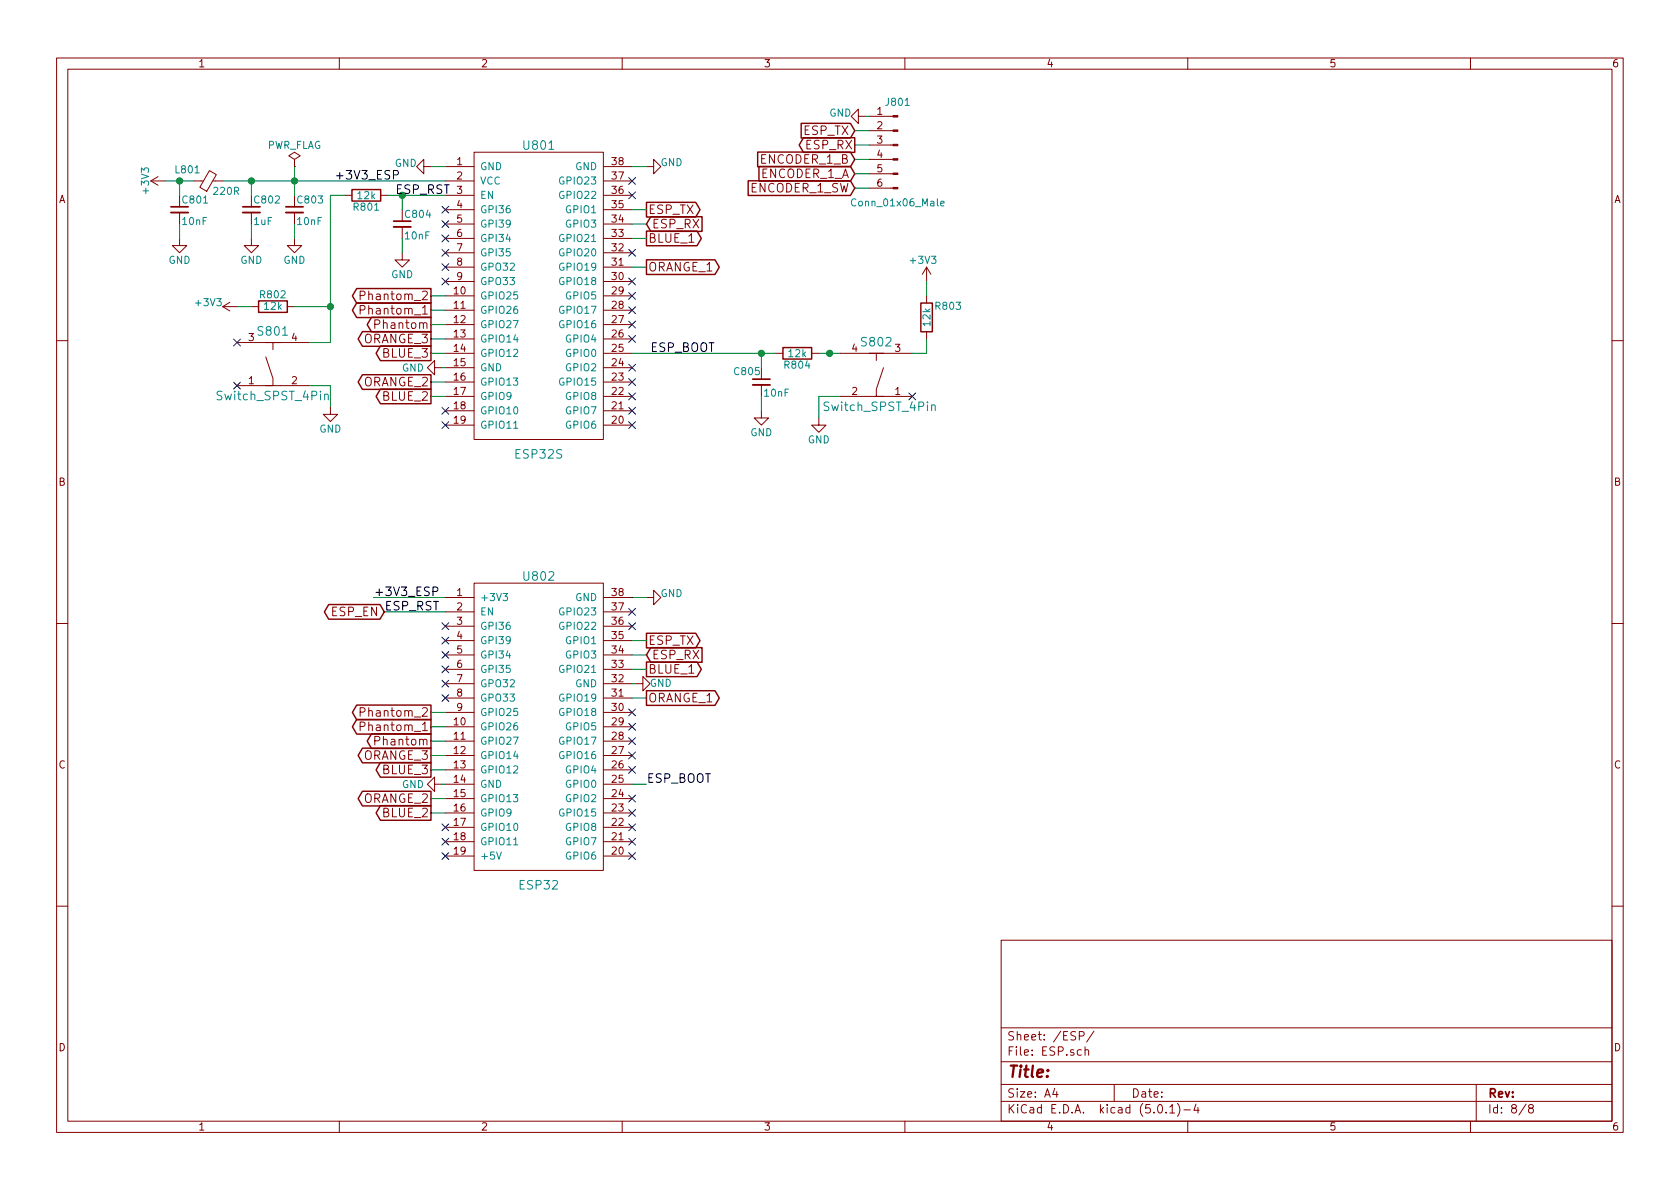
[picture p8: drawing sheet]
EESchema Schematic File Version 2
LIBS:power
LIBS:device
LIBS:switches
LIBS:relays
LIBS:motors
LIBS:transistors
LIBS:conn
LIBS:linear
LIBS:regul
LIBS:74xx
LIBS:cmos4000
LIBS:adc-dac
LIBS:memory
LIBS:xilinx
LIBS:microcontrollers
LIBS:dsp
LIBS:microchip
LIBS:analog_switches
LIBS:motorola
LIBS:texas
LIBS:intel
LIBS:audio
LIBS:interface
LIBS:digital-audio
LIBS:philips
LIBS:display
LIBS:cypress
LIBS:siliconi
LIBS:opto
LIBS:atmel
LIBS:contrib
LIBS:valves
LIBS:BOOST
LIBS:BUCK
LIBS:CODEC
LIBS:CONNECTOR
LIBS:EMI_GASKET
LIBS:LDO
LIBS:LED
LIBS:POWER_SW
LIBS:SDRAM
LIBS:STM32
LIBS:TVS_ARRAY
LIBS:LOGIC
LIBS:BATTERY
LIBS:DISCRETE
LIBS:ELECTROMECH
LIBS:WIFI
LIBS:Audio board-cache
EELAYER 25 0
EELAYER END
$Descr A4 11693 8268
encoding utf-8
Sheet 8 8
Title ""
Date ""
Rev ""
Comp ""
Comment1 ""
Comment2 ""
Comment3 ""
Comment4 ""
$EndDescr
$Comp
L ESP32S U801
U 1 1
P 3750 2000
F 0 "U801" H 3750 3000 60  0000 C CNN
F 1 "ESP32S" H 3750 850 60  0000 C CNN
F 2 "WIFI:ESP32S" H 3650 2400 60  0001 C CNN
F 3 "" H 3650 2400 60  0001 C CNN
	1    3750 2000
	1    0    0    -1  
$EndComp
$Comp
L GND #PWR0130
U 1 1
P 3000 1150
F 0 "#PWR0130" H 3000 900 50  0001 C CNN
F 1 "GND" V 2975 975 50  0000 C CNN
F 2 "" H 3000 1150 50  0001 C CNN
F 3 "" H 3000 1150 50  0001 C CNN
	1    3000 1150
	0    1    1    0   
$EndComp
$Comp
L +3V3 #PWR0131
U 1 1
P 1150 1250
F 0 "#PWR0131" H 1150 1100 50  0001 C CNN
F 1 "+3V3" H 1150 1390 50  0000 C CNN
F 2 "" H 1150 1250 50  0001 C CNN
F 3 "" H 1150 1250 50  0001 C CNN
	1    1150 1250
	0    -1   -1   0   
$EndComp
$Comp
L Ferrite_Bead_Small L801
U 1 1
P 1450 1250
F 0 "L801" V 1525 1300 50  0000 L CNN
F 1 "220R" V 1375 1025 50  0000 L CNN
F 2 "Inductors_SMD:L_0603_HandSoldering" V 1380 1250 50  0001 C CNN
F 3 "" H 1450 1250 50  0001 C CNN
	1    1450 1250
	0    -1   -1   0   
$EndComp
$Comp
L C_Small C801
U 1 1
P 1250 1450
F 0 "C801" H 1260 1520 50  0000 L CNN
F 1 "10nF" H 1260 1370 50  0000 L CNN
F 2 "Capacitors_SMD:C_0603" H 1250 1450 50  0001 C CNN
F 3 "" H 1250 1450 50  0001 C CNN
	1    1250 1450
	1    0    0    -1  
$EndComp
$Comp
L C_Small C802
U 1 1
P 1750 1450
F 0 "C802" H 1760 1520 50  0000 L CNN
F 1 "1uF" H 1760 1370 50  0000 L CNN
F 2 "Capacitors_SMD:C_0603" H 1750 1450 50  0001 C CNN
F 3 "" H 1750 1450 50  0001 C CNN
	1    1750 1450
	1    0    0    -1  
$EndComp
$Comp
L C_Small C803
U 1 1
P 2050 1450
F 0 "C803" H 2060 1520 50  0000 L CNN
F 1 "10nF" H 2060 1370 50  0000 L CNN
F 2 "Capacitors_SMD:C_0603" H 2050 1450 50  0001 C CNN
F 3 "" H 2050 1450 50  0001 C CNN
	1    2050 1450
	1    0    0    -1  
$EndComp
$Comp
L GND #PWR0132
U 1 1
P 1250 1650
F 0 "#PWR0132" H 1250 1400 50  0001 C CNN
F 1 "GND" H 1250 1500 50  0000 C CNN
F 2 "" H 1250 1650 50  0001 C CNN
F 3 "" H 1250 1650 50  0001 C CNN
	1    1250 1650
	1    0    0    -1  
$EndComp
$Comp
L GND #PWR0133
U 1 1
P 1750 1650
F 0 "#PWR0133" H 1750 1400 50  0001 C CNN
F 1 "GND" H 1750 1500 50  0000 C CNN
F 2 "" H 1750 1650 50  0001 C CNN
F 3 "" H 1750 1650 50  0001 C CNN
	1    1750 1650
	1    0    0    -1  
$EndComp
$Comp
L GND #PWR0134
U 1 1
P 2050 1650
F 0 "#PWR0134" H 2050 1400 50  0001 C CNN
F 1 "GND" H 2050 1500 50  0000 C CNN
F 2 "" H 2050 1650 50  0001 C CNN
F 3 "" H 2050 1650 50  0001 C CNN
	1    2050 1650
	1    0    0    -1  
$EndComp
Text GLabel 4500 1450 2    60   Output ~ 0
ESP_TX
Text GLabel 4500 1550 2    60   Input ~ 0
ESP_RX
Text GLabel 3000 2250 0    60   Output ~ 0
Phantom
Text GLabel 3000 2050 0    60   Output ~ 0
Phantom_2
Text GLabel 3000 2150 0    60   Output ~ 0
Phantom_1
$Comp
L Switch_SPST_4Pin S801
U 1 1
P 1900 2525
F 0 "S801" V 2125 2525 60  0000 C CNN
F 1 "Switch_SPST_4Pin" V 1675 2525 60  0000 C CNN
F 2 "Switch:FSM4JSMATR" H 1700 2625 60  0001 C CNN
F 3 "" H 1700 2625 60  0001 C CNN
	1    1900 2525
	0    -1   -1   0   
$EndComp
$Comp
L R R801
U 1 1
P 2550 1350
F 0 "R801" V 2630 1350 50  0000 C CNN
F 1 "12k" V 2550 1350 50  0000 C CNN
F 2 "Resistors_SMD:R_0603" V 2480 1350 50  0001 C CNN
F 3 "" H 2550 1350 50  0001 C CNN
	1    2550 1350
	0    1    1    0   
$EndComp
$Comp
L C_Small C804
U 1 1
P 2800 1550
F 0 "C804" H 2810 1620 50  0000 L CNN
F 1 "10nF" H 2810 1470 50  0000 L CNN
F 2 "Capacitors_SMD:C_0603" H 2800 1550 50  0001 C CNN
F 3 "" H 2800 1550 50  0001 C CNN
	1    2800 1550
	1    0    0    -1  
$EndComp
$Comp
L GND #PWR0135
U 1 1
P 2800 1750
F 0 "#PWR0135" H 2800 1500 50  0001 C CNN
F 1 "GND" H 2800 1600 50  0000 C CNN
F 2 "" H 2800 1750 50  0001 C CNN
F 3 "" H 2800 1750 50  0001 C CNN
	1    2800 1750
	1    0    0    -1  
$EndComp
$Comp
L GND #PWR0136
U 1 1
P 2300 2825
F 0 "#PWR0136" H 2300 2575 50  0001 C CNN
F 1 "GND" H 2300 2675 50  0000 C CNN
F 2 "" H 2300 2825 50  0001 C CNN
F 3 "" H 2300 2825 50  0001 C CNN
	1    2300 2825
	1    0    0    -1  
$EndComp
$Comp
L R R802
U 1 1
P 1900 2125
F 0 "R802" V 1980 2125 50  0000 C CNN
F 1 "12k" V 1900 2125 50  0000 C CNN
F 2 "Resistors_SMD:R_0603" V 1830 2125 50  0001 C CNN
F 3 "" H 1900 2125 50  0001 C CNN
	1    1900 2125
	0    -1   -1   0   
$EndComp
$Comp
L +3V3 #PWR0137
U 1 1
P 1650 2125
F 0 "#PWR0137" H 1650 1975 50  0001 C CNN
F 1 "+3V3" V 1675 2325 50  0000 C CNN
F 2 "" H 1650 2125 50  0001 C CNN
F 3 "" H 1650 2125 50  0001 C CNN
	1    1650 2125
	0    -1   -1   0   
$EndComp
$Comp
L R R804
U 1 1
P 5550 2450
F 0 "R804" V 5630 2450 50  0000 C CNN
F 1 "12k" V 5550 2450 50  0000 C CNN
F 2 "Resistors_SMD:R_0603" V 5480 2450 50  0001 C CNN
F 3 "" H 5550 2450 50  0001 C CNN
	1    5550 2450
	0    -1   1    0   
$EndComp
$Comp
L C_Small C805
U 1 1
P 5300 2650
F 0 "C805" H 5300 2725 50  0000 L CNN
F 1 "10nF" H 5100 2575 50  0000 L CNN
F 2 "Capacitors_SMD:C_0603" H 5300 2650 50  0001 C CNN
F 3 "" H 5300 2650 50  0001 C CNN
	1    5300 2650
	-1   0    0    -1  
$EndComp
$Comp
L GND #PWR0138
U 1 1
P 5300 2850
F 0 "#PWR0138" H 5300 2600 50  0001 C CNN
F 1 "GND" H 5300 2700 50  0000 C CNN
F 2 "" H 5300 2850 50  0001 C CNN
F 3 "" H 5300 2850 50  0001 C CNN
	1    5300 2850
	-1   0    0    -1  
$EndComp
$Comp
L GND #PWR0139
U 1 1
P 5700 2900
F 0 "#PWR0139" H 5700 2650 50  0001 C CNN
F 1 "GND" H 5700 2750 50  0000 C CNN
F 2 "" H 5700 2900 50  0001 C CNN
F 3 "" H 5700 2900 50  0001 C CNN
	1    5700 2900
	-1   0    0    -1  
$EndComp
$Comp
L R R803
U 1 1
P 6450 2200
F 0 "R803" H 6600 2125 50  0000 C CNN
F 1 "12k" V 6450 2200 50  0000 C CNN
F 2 "Resistors_SMD:R_0603" V 6380 2200 50  0001 C CNN
F 3 "" H 6450 2200 50  0001 C CNN
	1    6450 2200
	1    0    0    1   
$EndComp
$Comp
L +3V3 #PWR0140
U 1 1
P 6450 1950
F 0 "#PWR0140" H 6450 1800 50  0001 C CNN
F 1 "+3V3" H 6475 2100 50  0000 C CNN
F 2 "" H 6450 1950 50  0001 C CNN
F 3 "" H 6450 1950 50  0001 C CNN
	1    6450 1950
	-1   0    0    -1  
$EndComp
Text GLabel 4500 1650 2    60   Output ~ 0
BLUE_1
Text GLabel 4500 1850 2    60   Output ~ 0
ORANGE_1
Text GLabel 3000 2650 0    60   Output ~ 0
ORANGE_2
Text GLabel 3000 2750 0    60   Output ~ 0
BLUE_2
Text GLabel 3000 2350 0    60   Output ~ 0
ORANGE_3
Text GLabel 3000 2450 0    60   Output ~ 0
BLUE_3
$Comp
L GND #PWR0141
U 1 1
P 4500 1150
F 0 "#PWR0141" H 4500 900 50  0001 C CNN
F 1 "GND" V 4525 975 50  0000 C CNN
F 2 "" H 4500 1150 50  0001 C CNN
F 3 "" H 4500 1150 50  0001 C CNN
	1    4500 1150
	0    -1   -1   0   
$EndComp
$Comp
L GND #PWR0142
U 1 1
P 3075 2550
F 0 "#PWR0142" H 3075 2300 50  0001 C CNN
F 1 "GND" V 3075 2350 50  0000 C CNN
F 2 "" H 3075 2550 50  0001 C CNN
F 3 "" H 3075 2550 50  0001 C CNN
	1    3075 2550
	0    1    1    0   
$EndComp
$Comp
L Conn_01x06_Male J801
U 1 1
P 6250 1000
F 0 "J801" H 6250 1300 50  0000 C CNN
F 1 "Conn_01x06_Male" H 6250 600 50  0000 C CNN
F 2 "Pin_Headers:Pin_Header_Straight_1x06_Pitch2.54mm_SMD_Pin1Right" H 6250 1000 50  0001 C CNN
F 3 "" H 6250 1000 50  0001 C CNN
	1    6250 1000
	-1   0    0    -1  
$EndComp
$Comp
L GND #PWR0143
U 1 1
P 6025 800
F 0 "#PWR0143" H 6025 550 50  0001 C CNN
F 1 "GND" V 6000 625 50  0000 C CNN
F 2 "" H 6025 800 50  0001 C CNN
F 3 "" H 6025 800 50  0001 C CNN
	1    6025 800 
	0    1    1    0   
$EndComp
Text GLabel 5950 1000 0    60   Output ~ 0
ESP_RX
Text GLabel 5950 900  0    60   Input ~ 0
ESP_TX
Wire Wire Line
	5950 1000 6050 1000
Wire Wire Line
	3075 2550 3100 2550
Wire Wire Line
	4400 1150 4500 1150
Wire Wire Line
	6450 2350 6450 2450
Wire Wire Line
	6450 1950 6450 2050
Wire Wire Line
	5700 2750 5850 2750
Wire Wire Line
	5700 2900 5700 2750
Wire Wire Line
	5700 2450 5850 2450
Wire Wire Line
	5300 2750 5300 2850
Connection ~ 5300 2450
Wire Wire Line
	5300 2450 5300 2550
Wire Wire Line
	4400 2450 5400 2450
Wire Wire Line
	1650 2125 1750 2125
Wire Wire Line
	2300 2675 2150 2675
Wire Wire Line
	2300 2825 2300 2675
Wire Wire Line
	2300 2375 2150 2375
Wire Wire Line
	2300 1350 2300 2375
Wire Wire Line
	2400 1350 2300 1350
Wire Wire Line
	2800 1650 2800 1750
Connection ~ 2800 1350
Wire Wire Line
	2800 1350 2800 1450
Wire Wire Line
	2700 1350 3100 1350
Wire Wire Line
	4400 1550 4500 1550
Wire Wire Line
	4400 1450 4500 1450
Connection ~ 2050 1250
Wire Wire Line
	2050 1650 2050 1550
Wire Wire Line
	1750 1650 1750 1550
Wire Wire Line
	1250 1650 1250 1550
Connection ~ 1750 1250
Wire Wire Line
	2050 1150 2050 1350
Wire Wire Line
	1750 1250 1750 1350
Wire Wire Line
	1550 1250 3100 1250
Connection ~ 1250 1250
Wire Wire Line
	1250 1350 1250 1250
Wire Wire Line
	1150 1250 1350 1250
Wire Wire Line
	3000 1150 3100 1150
Wire Wire Line
	6025 800  6050 800 
Wire Wire Line
	5950 900  6050 900 
Text GLabel 5950 1300 0    60   Input ~ 0
ENCODER_1_SW
Text GLabel 5950 1100 0    60   Input ~ 0
ENCODER_1_B
Text GLabel 5950 1200 0    60   Input ~ 0
ENCODER_1_A
Wire Wire Line
	5950 1100 6050 1100
Wire Wire Line
	5950 1200 6050 1200
Wire Wire Line
	5950 1300 6050 1300
Text GLabel 4500 4450 2    60   Output ~ 0
ESP_TX
Text GLabel 4500 4550 2    60   Input ~ 0
ESP_RX
Wire Wire Line
	4400 4450 4500 4450
Wire Wire Line
	4400 4550 4500 4550
Text GLabel 3000 5150 0    60   Output ~ 0
Phantom
Text GLabel 3000 4950 0    60   Output ~ 0
Phantom_2
Text GLabel 3000 5050 0    60   Output ~ 0
Phantom_1
Text GLabel 4500 4650 2    60   Output ~ 0
BLUE_1
Text GLabel 4500 4850 2    60   Output ~ 0
ORANGE_1
Text GLabel 3000 5550 0    60   Output ~ 0
ORANGE_2
Text GLabel 3000 5650 0    60   Output ~ 0
BLUE_2
Text GLabel 3000 5250 0    60   Output ~ 0
ORANGE_3
Text GLabel 3000 5350 0    60   Output ~ 0
BLUE_3
$Comp
L GND #PWR0144
U 1 1
P 3075 5450
F 0 "#PWR0144" H 3075 5200 50  0001 C CNN
F 1 "GND" V 3075 5250 50  0000 C CNN
F 2 "" H 3075 5450 50  0001 C CNN
F 3 "" H 3075 5450 50  0001 C CNN
	1    3075 5450
	0    1    1    0   
$EndComp
Text Label 2325 1250 0    60   ~ 0
+3V3_ESP
Text Label 2600 4150 0    60   ~ 0
+3V3_ESP
Wire Wire Line
	3100 4150 2600 4150
Text Label 2750 1350 0    60   ~ 0
ESP_RST
Text Label 2675 4250 0    60   ~ 0
ESP_RST
Wire Wire Line
	2675 4250 3100 4250
Text Label 4525 2450 0    60   ~ 0
ESP_BOOT
Text Label 4500 5450 0    60   ~ 0
ESP_BOOT
Wire Wire Line
	4400 5450 4500 5450
$Comp
L GND #PWR0145
U 1 1
P 4500 4150
F 0 "#PWR0145" H 4500 3900 50  0001 C CNN
F 1 "GND" V 4525 3975 50  0000 C CNN
F 2 "" H 4500 4150 50  0001 C CNN
F 3 "" H 4500 4150 50  0001 C CNN
	1    4500 4150
	0    -1   -1   0   
$EndComp
$Comp
L GND #PWR0146
U 1 1
P 4425 4750
F 0 "#PWR0146" H 4425 4500 50  0001 C CNN
F 1 "GND" V 4425 4575 50  0000 C CNN
F 2 "" H 4425 4750 50  0001 C CNN
F 3 "" H 4425 4750 50  0001 C CNN
	1    4425 4750
	0    -1   -1   0   
$EndComp
Wire Wire Line
	4400 4750 4425 4750
Wire Wire Line
	4400 4150 4500 4150
$Comp
L ESP32 U802
U 1 1
P 3750 5000
F 0 "U802" H 3750 6000 60  0000 C CNN
F 1 "ESP32" H 3750 3850 60  0000 C CNN
F 2 "WIFI:ESP32" H 3650 5400 60  0001 C CNN
F 3 "" H 3650 5400 60  0001 C CNN
	1    3750 5000
	1    0    0    -1  
$EndComp
Wire Wire Line
	3075 5450 3100 5450
Text GLabel 2675 4250 0    60   BiDi ~ 0
ESP_EN
NoConn ~ 6350 2750
NoConn ~ 1650 2675
$Comp
L PWR_FLAG #FLG0147
U 1 1
P 2050 1150
F 0 "#FLG0147" H 2050 1225 50  0001 C CNN
F 1 "PWR_FLAG" H 2050 1300 50  0000 C CNN
F 2 "" H 2050 1150 50  0001 C CNN
F 3 "" H 2050 1150 50  0001 C CNN
	1    2050 1150
	1    0    0    -1  
$EndComp
Connection ~ 5775 2450
$Comp
L Switch_SPST_4Pin S802
U 1 1
P 6100 2600
F 0 "S802" V 6325 2600 60  0000 C CNN
F 1 "Switch_SPST_4Pin" V 5875 2625 60  0000 C CNN
F 2 "Switch:FSM4JSMATR" H 5900 2700 60  0001 C CNN
F 3 "" H 5900 2700 60  0001 C CNN
	1    6100 2600
	0    1    -1   0   
$EndComp
Wire Wire Line
	2050 2125 2300 2125
Connection ~ 2300 2125
NoConn ~ 1650 2375
Wire Wire Line
	6450 2450 6350 2450
Wire Wire Line
	3000 2050 3100 2050
Wire Wire Line
	3000 2150 3100 2150
Wire Wire Line
	3000 2250 3100 2250
Wire Wire Line
	4400 1850 4500 1850
Wire Wire Line
	4400 1650 4500 1650
Wire Wire Line
	4400 4650 4500 4650
Wire Wire Line
	4400 4850 4500 4850
Wire Wire Line
	3000 4950 3100 4950
Wire Wire Line
	3000 5050 3100 5050
Wire Wire Line
	3000 5150 3100 5150
Wire Wire Line
	3000 5250 3100 5250
Wire Wire Line
	3000 5350 3100 5350
Wire Wire Line
	3000 5550 3100 5550
Wire Wire Line
	3000 5650 3100 5650
NoConn ~ 3100 1450
NoConn ~ 3100 1550
NoConn ~ 3100 1650
NoConn ~ 3100 1750
NoConn ~ 3100 1850
NoConn ~ 3100 1950
Wire Wire Line
	3000 2350 3100 2350
Wire Wire Line
	3000 2450 3100 2450
Wire Wire Line
	3000 2650 3100 2650
Wire Wire Line
	3000 2750 3100 2750
NoConn ~ 4400 1250
NoConn ~ 4400 1350
NoConn ~ 4400 1750
NoConn ~ 4400 1950
NoConn ~ 4400 2050
NoConn ~ 4400 2150
NoConn ~ 4400 2250
NoConn ~ 4400 2350
NoConn ~ 4400 2550
NoConn ~ 4400 2650
NoConn ~ 4400 2750
NoConn ~ 4400 2850
NoConn ~ 4400 2950
NoConn ~ 3100 2950
NoConn ~ 3100 2850
NoConn ~ 3100 4350
NoConn ~ 3100 4450
NoConn ~ 3100 4550
NoConn ~ 3100 4650
NoConn ~ 3100 4750
NoConn ~ 3100 4850
NoConn ~ 3100 5750
NoConn ~ 3100 5850
NoConn ~ 3100 5950
NoConn ~ 4400 5950
NoConn ~ 4400 5850
NoConn ~ 4400 5750
NoConn ~ 4400 5650
NoConn ~ 4400 5550
NoConn ~ 4400 5350
NoConn ~ 4400 5250
NoConn ~ 4400 5150
NoConn ~ 4400 5050
NoConn ~ 4400 4950
NoConn ~ 4400 4250
NoConn ~ 4400 4350
$EndSCHEMATC
